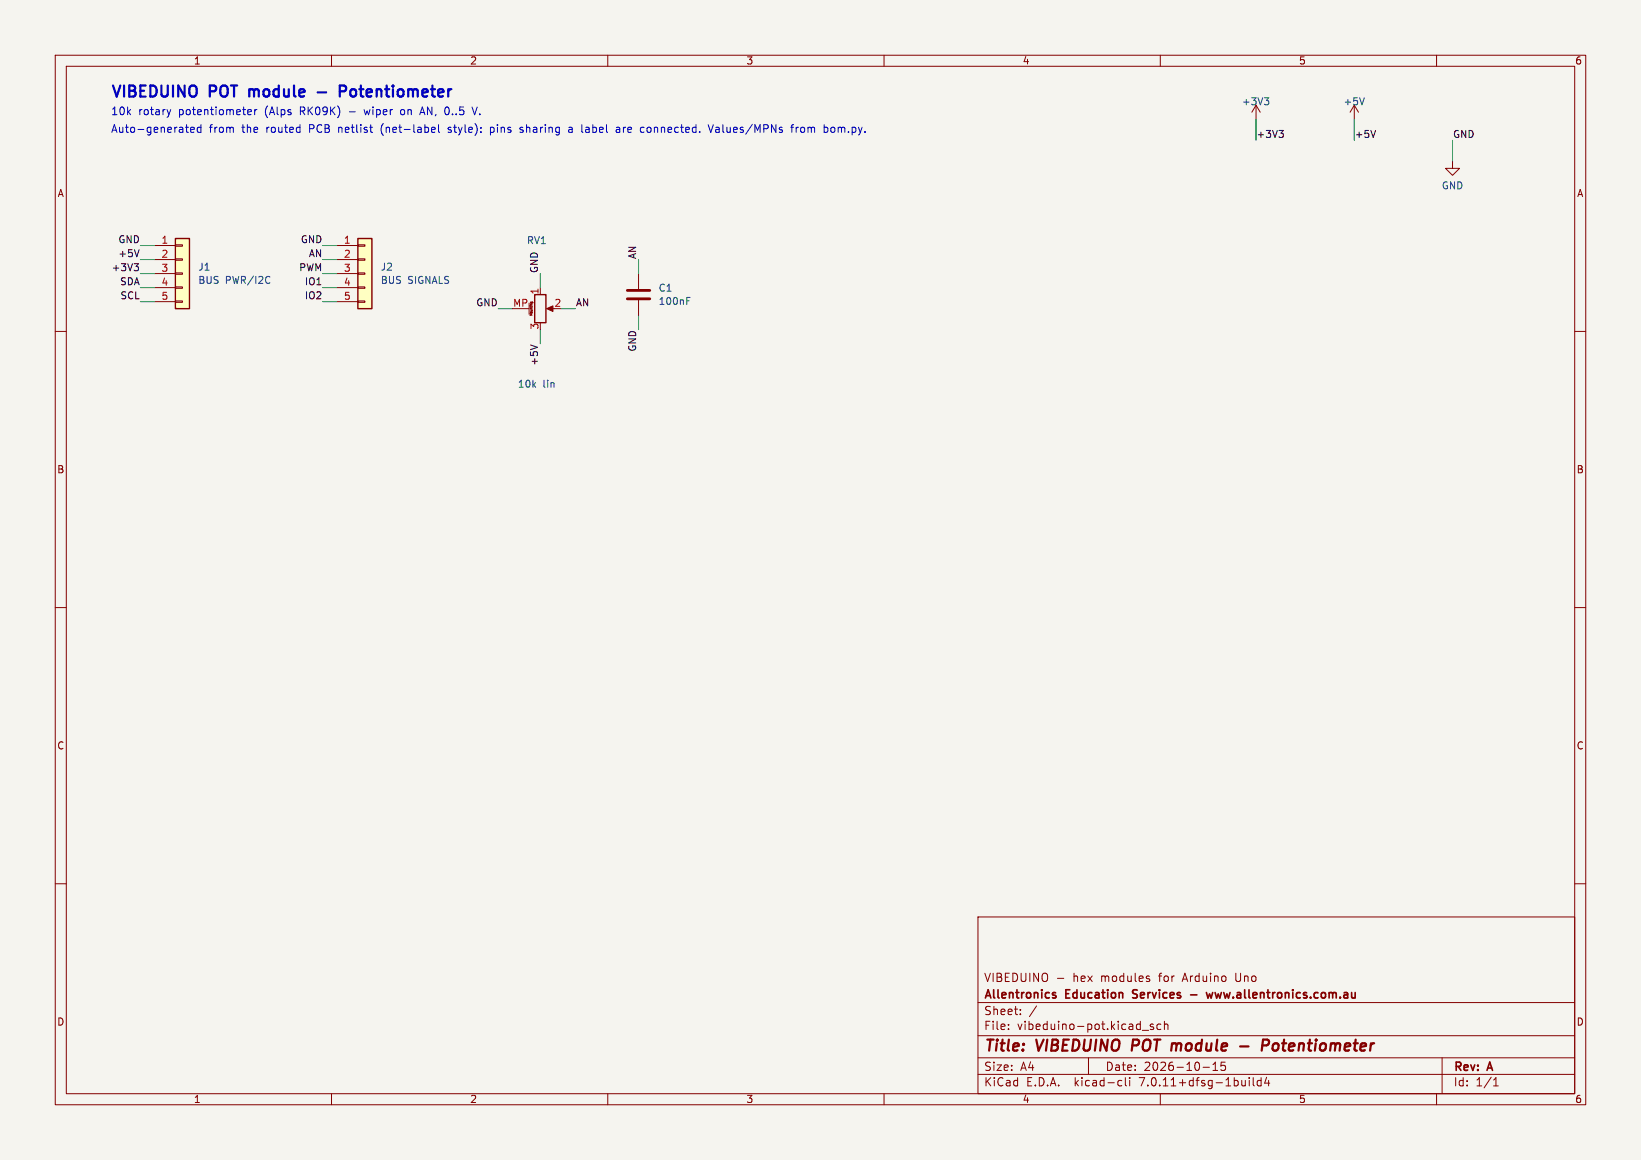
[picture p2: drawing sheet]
<svg xmlns="http://www.w3.org/2000/svg" width="297mm" height="210mm" viewBox="0 0 297 210" stroke-linecap="round" stroke-linejoin="round" font-family="sans-serif">
<path d="M0 0h297v210h-297z" fill="#f5f4ef" stroke="#f5f4ef" stroke-width=".18"/>
<g fill="none" stroke="#840000" stroke-width=".18">
<path d="M10 10h277v190h-277zM12 12h273v186h-273zM60 10v2M110 10v2M160 10v2M210 10v2M227.3 19.1l-.7 1.2M227.3 19.1v2.5M227.3 19.1l.8 1.2M245.1 19.1l-.8 1.2M245.1 19.1v2.5M245.1 19.1l.8 1.2"/>
<path d="M260 10v2M262.9 29.2v1.3h1.3l-1.3 1.3-1.3-1.3h1.3M10 60h2M27.9 44.5h3.8M27.9 47h3.8M27.9 49.5h3.8M27.9 52.1h3.8M27.9 54.6h3.8M31.7 54.5h1.3v.2h-1.3zM31.7 51.9h1.3v.3h-1.3zM31.7 49.4h1.3v.3h-1.3zM31.7 46.9h1.3v.2h-1.3z"/>
<path d="M31.7 44.3h1.3v.3h-1.3zM61 44.5h3.8M61 47h3.8M61 49.5h3.8M61 52.1h3.8M61 54.6h3.8M64.8 54.5h1.2v.2h-1.2zM64.8 51.9h1.2v.3h-1.2zM64.8 49.4h1.2v.3h-1.2zM64.8 46.9h1.2v.2h-1.2zM64.8 44.3h1.2v.3h-1.2zM92.7 55.9h3.1"/>
<path d="M95.8 54.9v2M96.3 54.7v.1M96.3 54.8v.1M96.4 54.7h-.3v.2M96.4 54.7v.1M96.4 54.8h.1M96.4 54.8v.1M97.8 52.1v1.2M99.3 55.9h1M115.6 49.5v2.8M115.6 54.4v2.8M285 60h2"/>
<path d="M10 110h2M285 110h2M10 160h2M285 160h2M177 166h108v32h-108zM191.4 177.1h1.1M207.9 177.2l.2 .2-.2 .3M207.9 176.7l.1 .1M60 198v2M110 198v2M160 198v2M177 194.5h108"/>
<path d="M177 191.5h108M177 187.5h108M177 181.5h108M182.5 186.3v.1M182.5 185.5v.1M184.7 183.6v.1M184.7 182.8v.1M187.6 182.1l-1.3 2M197 191.5v3M202.6 195.6l.4 .1M203 196.5l-.4 .1M203.7 195.1v1.3l.2 .2"/>
<path d="M204.5 195.1v.1M204.5 195.6v1M206.7 186.5h1.2M208.7 185.5l-.3-.1-.2 .2v.2l.5 .2v.3h-.5M210 198v2M210.1 185.5l-.4-.1-.3 .3v.4l.1 .2h.6M210.7 185.5l.3-.1 .3 .1 .1 .9M210.7 184.9v1.5M217.7 193.2h1.2M219.5 193.8h.9M219.5 192.7l.5-.4v1.5M221.7 192.3h-.7v.7l.2-.1h.5l.1 .3-.1 .5-.2 .1-.5-.1"/>
<path d="M226.1 195.1v.1M226.1 195.6v1M226.8 195.1v1.3l.2 .2M228.2 195.7l-.4-.1-.3 .3v.4l.2 .2h.5M228.2 195.1v1.5M229.2 195l-.3 1.1h.9M229.6 195.6v1M260 198v2M261 191.5v6.5M270.3 196.6h.9M270.3 195.5l.4-.4v1.5"/>
</g>
<path d="M205.1 188.2l-.3 2M224.4 189.4h1.6M228.5 189.3h.7a.55 .55 0 0 0 .5-.5 .55 .55 0 0 0-.3-.6h-.8l-.3 2M231.1 188.9a.62 .62 0 0 0-.7 .4v.7l.2 .2h.3" fill="none" stroke="#840000" stroke-width=".4"/>
<path d="M190.7 179.7l.4 .1M205.1 179.3v.5M218.3 179.7l.3 1 .3-.7 .3 .7 .3-1M190.7 180.2l.4 .1v.2l-.2 .2h-.3M205 180.6l.2 .1M215.5 180.1h1.1" fill="none" stroke="#840000" stroke-width=".3"/>
<g fill="#ffffc2" stroke="#ffffc2" stroke-width=".18">
<path d="M31.7 43.2h2.6v12.7h-2.6z"/>
<path d="M64.8 43.2h2.5v12.7h-2.5z"/>
</g>
<path d="M31.7 43.2h2.6v12.7h-2.6zM64.8 43.2h2.5v12.7h-2.5zM96.8 53.3h2v5.1h-2z" fill="none" stroke="#840000" stroke-width=".25"/>
<path d="M228.8 17.7h.8l-.4 .5M229.4 18.2l.2 .2v.3l-.2 .3M246.9 17.7l-.4 1.3M48.6 50l.2 .2M48.8 51.2l-.2 .1M124.3 54.5h.4M124.3 53.8h.6" fill="none" stroke="#006464" stroke-width=".18"/>
<path d="M113.5 54.1h4.1M113.5 52.6h4.1" fill="none" stroke="#840000" stroke-width=".51"/>
<path d="M98.9 55.9l1.2-.5v1z" fill="#840000" stroke="#840000" stroke-width=".18"/>
<path d="M231.5 23.6h.8l-.5 .5M232 24.1l.3 .2v.3l-.3 .3M249 23.6l-.5 1.3M24.3 47.7h.8l-.5 .5M24.8 48.2l.3 .3v.3l-.3 .2M25.2 45.2l-.4 1.3M96 62.5l1.3 .4" fill="none" stroke="#0f0f0f" stroke-width=".18"/>
<g fill="none" stroke="#0000c2" stroke-width=".18">
<path d="M30.9 19.8l-.3 1M44.9 19.9l.4-.1 .2 .4-.7 .1M46.1 19.8v1M46.5 19.8l-.3 .1-.1 .2M65.9 19.8l.3 1M72.8 19.8l-.3 .3v.4l.3 .3M85.4 19.4l.5 1.4 .5-1.4M33.6 23h.5M34 24h.1M34.5 23.5l.7-.1-.1-.3-.4-.1-.2 .2 .1 .7h.5M36.4 23.1l-.4-.1-.3 .3 .1 .6h.6M36.4 22.6v1.4"/>
<path d="M44.9 20.7h.5M69.1 22.8l-.1 .5 .1 .8M76 20.8l.4-1.4 .5 1.4M76.1 20.4h.7M78.2 23.1l.4-.1 .2 .4-.7 .1M78.2 23.9h.5M79.4 22.6v1.2l.2 .2M81.1 23.9l.4 .1M81.5 23l-.4 .2 .1 .2 .3 .1M88.8 23.1h.5M88.8 23.9h.5M88.8 23v1.4"/>
<path d="M94.6 23.1l-.3-.1-.2 .2 .1 .2 .4 .2v.3h-.5M103 23.1h.5l.1 .9M103.6 23.4h-.5a.27 .27 0 0 0-.2 .3 .27 .27 0 0 0 .2 .3l.5-.1M106 23.8l.2 .2h.3M106.4 23l-.4 .1M106.5 23.4h-.3l-.2 .2M111.6 23.1h.5l.1 .9M112.2 23.4h-.5a.27 .27 0 0 0-.2 .3 .27 .27 0 0 0 .2 .3l.5-.1M117.2 23.1l-.1 .2 .1 .6M128.2 22.6l.4 1.4 .5-1.4M130 23l-.4 .1M130 23.4h-.3a.27 .27 0 0 0-.2 .3 .27 .27 0 0 0 .2 .3h.3"/>
<path d="M143.1 23h.5M143.6 22.6l-.3 .2v1.2M144.1 23v1M144.5 23l-.3 .1-.1 .2M151 23.2l-.4-.2-.2 .3 .1 .6 .3 .1 .2-.2"/>
</g>
<path d="M45.1 16.2v1.3M45.2 16.2l-.1 .1M57.5 16.7h1.5M61.5 16.5h.8a.54 .54 0 0 0 .4-.5 .54 .54 0 0 0-.4-.5h-.8v2" fill="none" stroke="#0000c2" stroke-width=".4"/>
<g fill="none" stroke="#009600" stroke-width=".18">
<path d="M227.3 21.6v3.8M245.1 21.6v3.8M262.9 25.4v3.8M25.4 44.5h2.5M25.4 47h2.5M25.4 54.6h2.5M25.4 49.5h2.5M25.4 52.1h2.5M58.4 44.5h2.6M58.4 47h2.6M58.4 54.6h2.6M58.4 49.5h2.6"/>
<path d="M58.4 52.1h2.6M90.2 55.9h2.5M97.8 49.5v2.6M97.8 59.7v2.5M101.6 55.9h2.5M115.6 47v2.5M115.6 57.2v2.5"/>
</g>
<g font-size="2.8" fill="#0000c2">
<text x="20" y="17.8">VIBEDUINO</text>
<text x="38" y="17.8">POT</text>
<text x="46" y="17.8">module</text>
<text x="64" y="17.8">Potentiometer</text>
</g>
<g font-size="2.8" fill="#840000">
<text x="178" y="190.9">Title:</text>
<text x="187.7" y="190.9">VIBEDUINO</text>
<text x="205.7" y="190.9">POT module</text>
<text x="231.6" y="190.9">Potentiometer</text>
</g>
<g font-size="2.1" fill="#840000">
<text x="178" y="178">VIBEDUINO</text>
<text x="194.2" y="178">hex</text>
<text x="199.4" y="178">modules</text>
<text x="210.1" y="178">for</text>
<text x="214.5" y="178">Arduino</text>
<text x="224.2" y="178">Uno</text>
<text x="178" y="184">Sheet:</text>
<text x="178" y="181.2">Allentronics</text>
<text x="193" y="181.2">Education</text>
<text x="205.7" y="181.2">Services</text>
<text x="220.3" y="181.2">www.allentronics.com.au</text>
<text x="178" y="186.7">File:</text>
<text x="184.1" y="186.7">vibeduino-pot.kicad_sch</text>
<text x="178" y="196.9">KiCad</text>
<text x="178" y="194.1">Size:</text>
<text x="184.7" y="194.1">A4</text>
<text x="185.7" y="196.9">E.D.A.</text>
<text x="194.6" y="196.9">kicad-cli</text>
<text x="200" y="194.1">Date:</text>
<text x="206.5" y="196.9">7.0.11+dfsg-1build4</text>
<text x="207" y="194.1">2026-10-15</text>
<text x="263" y="194.3">Rev:</text>
<text x="263" y="196.9">Id:</text>
<text x="267.1" y="196.9">1/1</text>
<text x="269.4" y="194.3">A</text>
</g>
<g font-size="1.9" fill="#0000c2">
<text x="20" y="20.9">10k</text>
<text x="25" y="20.9">rotary</text>
<text x="32.4" y="20.9">potentiometer</text>
<text x="48.1" y="20.9">(Alps</text>
<text x="54.6" y="20.9">RK09K)</text>
<text x="63.7" y="20.9">-</text>
<text x="66.7" y="20.9">wiper</text>
<text x="73.4" y="20.9">on</text>
<text x="77.2" y="20.9">AN, 0..5</text>
<text x="87" y="20.9">V.</text>
<text x="20" y="24.2">Auto-generated</text>
<text x="37.8" y="24.2">from</text>
<text x="43.9" y="24.2">the</text>
<text x="48.4" y="24.2">routed</text>
<text x="56.3" y="24.2">PCB</text>
<text x="61.8" y="24.2">netlist</text>
<text x="69.6" y="24.2">(net-label</text>
<text x="82" y="24.2">style):</text>
<text x="89.8" y="24.2">pins</text>
<text x="95.3" y="24.2">sharing</text>
<text x="104.3" y="24.2">a</text>
<text x="106.8" y="24.2">label</text>
<text x="113.3" y="24.2">are</text>
<text x="117.8" y="24.2">connected.</text>
<text x="130.4" y="24.2">Values/MPNs</text>
<text x="145.5" y="24.2">from</text>
<text x="151.6" y="24.2">bom.py.</text>
</g>
<g font-size="1.8" fill="#840000">
<text x="35" y="11.9">1</text>
<text x="85" y="11.9">2</text>
<text x="135" y="11.9">3</text>
<text x="185" y="11.9">4</text>
<text x="235" y="11.9">5</text>
<text x="285" y="11.9">6</text>
<text x="10.3" y="35.9">A</text>
<text x="285.3" y="35.9">A</text>
<text x="10.3" y="85.9">B</text>
<text x="285.3" y="85.9">B</text>
<text x="10.3" y="135.9">C</text>
<text x="285.3" y="135.9">C</text>
<text x="10.3" y="185.9">D</text>
<text x="285.3" y="185.9">D</text>
<text x="35" y="199.9">1</text>
<text x="85" y="199.9">2</text>
<text x="135" y="199.9">3</text>
<text x="185" y="199.9">4</text>
<text x="235" y="199.9">5</text>
<text x="285" y="199.9">6</text>
</g>
<g font-size="1.8" fill="#006464">
<text x="224.7" y="19.3">+3V3</text>
<text x="243.1" y="19.3">+5V</text>
<text x="260.9" y="34.5">GND</text>
<text x="95.3" y="44.4">RV1</text>
<text x="35.8" y="49.2">J1</text>
<text x="35.8" y="51.6">BUS</text>
<text x="40.8" y="51.6">PWR/I2C</text>
<text x="68.8" y="49.2">J2</text>
<text x="68.8" y="51.6">BUS</text>
<text x="73.8" y="51.6">SIGNALS</text>
<text x="119.1" y="53">C1</text>
<text x="119.1" y="55.4">100nF</text>
<text x="93.6" y="70.4">10k</text>
<text x="98.3" y="70.4">lin</text>
</g>
<g font-size="1.8" fill="#0f0f0f">
<text x="227.3" y="25.1">+3V3</text>
<text x="245.1" y="25.1">+5V</text>
<text x="262.9" y="25.1">GND</text>
<text x="21.3" y="46.6">+5V</text>
<text x="21.3" y="44.1">GND</text>
<text x="54.3" y="44.1">GND</text>
<text x="55.8" y="46.6">AN</text>
<text x="115.2" y="47" transform="rotate(-90 115.2 47)">AN</text>
<text x="20.1" y="49.2">+3V3</text>
<text x="21.6" y="51.7">SDA</text>
<text x="54" y="49.2">PWM</text>
<text x="55.1" y="51.7">IO1</text>
<text x="97.4" y="49.5" transform="rotate(-90 97.4 49.5)">GND</text>
<text x="21.7" y="54.3">SCL</text>
<text x="55.1" y="54.3">IO2</text>
<text x="86.1" y="55.5">GND</text>
<text x="104.1" y="55.5">AN</text>
<text x="115.2" y="63.8" transform="rotate(-90 115.2 63.8)">GND</text>
<text x="97.4" y="66.3" transform="rotate(-90 97.4 66.3)">+5V</text>
</g>
<g font-size="1.8" fill="#a90000">
<text x="29.1" y="44.2">1</text>
<text x="29.1" y="46.7">2</text>
<text x="62.2" y="44.2">1</text>
<text x="62.2" y="46.7">2</text>
<text x="29.1" y="49.3">3</text>
<text x="29.1" y="51.8">4</text>
<text x="62.2" y="49.3">3</text>
<text x="62.2" y="51.8">4</text>
<text x="97.5" y="53.4" transform="rotate(-90 97.5 53.4)">1</text>
<text x="29.1" y="54.4">5</text>
<text x="62.2" y="54.4">5</text>
<text x="92.8" y="55.6">MP</text>
<text x="97.5" y="59.8" transform="rotate(-90 97.5 59.8)">3</text>
<text x="100.3" y="55.6">2</text>
</g>
<text font-size=".5" fill="#840000" x="96.4" y="57.2" transform="rotate(-90 96.4 57.2)">Mounting</text>
</svg>
